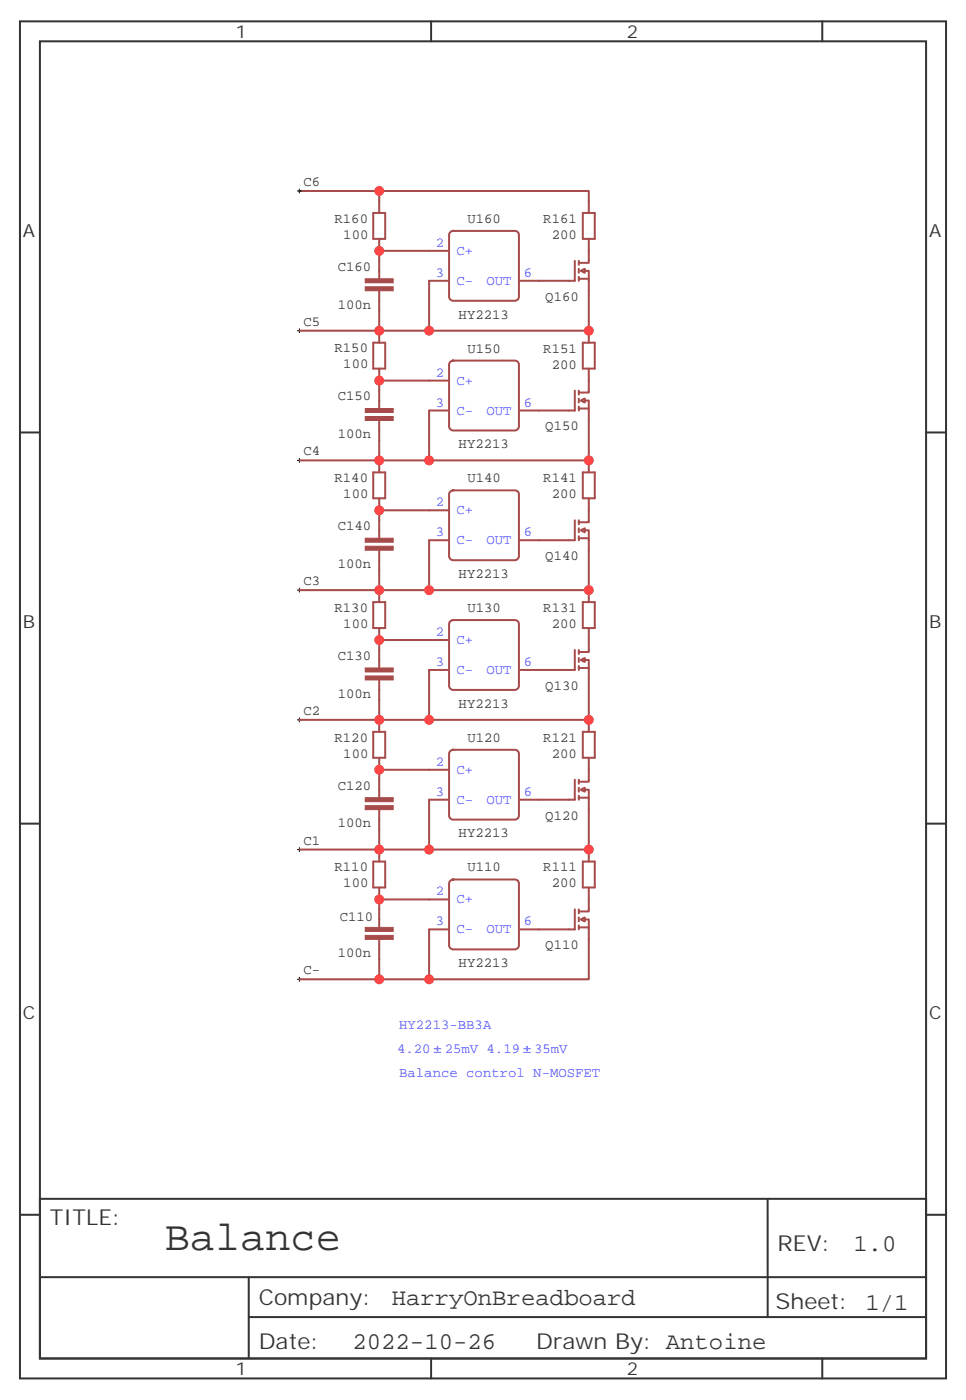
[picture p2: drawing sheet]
<svg xmlns="http://www.w3.org/2000/svg" width="171mm" height="247mm" viewBox="0 0 171 247" stroke-linecap="round" stroke-linejoin="round" font-family="sans-serif">
<g fill="none" stroke="#333" stroke-width=".35">
<path d="M3.5 3.8h163.7v239.9h-163.7zM7.1 7.3h156.6v232.8h-156.6zM76.2 3.8v3.5M145.3 3.8v3.5M3.5 76.4h3.6M163.7 76.4h3.5M3.5 145.6h3.6M163.7 145.6h3.5M3.5 214.7h3.6M7.1 211.9h156.6v28.2h-156.6zM135.7 211.9v20.9M163.7 214.7h3.5"/>
<path d="M7.1 225.8h156.5M44 232.8h119.6M44 225.8v14.1M76.2 240.1v3.6M145.3 240.1v3.6"/>
</g>
<g fill="none" stroke="#a64a4a" stroke-width=".35">
<path d="M52.9 33.8h14.1v3.8M66 37.6h2.1v4.6h-2.1zM67 33.8h37.1v3.8M103 37.6h2.1v4.6h-2.1zM52.9 58.5h14.1v2.1M67 42.2v2.1M79.4 44.3h-12.4v5M79.4 49.6h-3.6v8.9M79.6 41l.5-.2h10.9a.71 .71 0 0 1 .7 .7v11a.76 .76 0 0 1-.7 .7h-10.9a.76 .76 0 0 1-.7-.7v-11zM101.6 46.1v3.5h-9.9M102.3 49.3h1.8M102.3 46.1v.7"/>
<path d="M102.3 47.5v.7M102.3 48.9v.7M102.7 47.9l.7-.4v.7zM103.4 47.9h.7v10.6h-37.1v-7.1M104.1 42.2v4.3h-1.8M104.1 58.5v2.1M66 60.6h2.1v4.6h-2.1zM67 65.2v2.1M79.4 67.3h-12.4v4.9M79.4 72.6h-3.6v8.8M79.6 64l.5-.3h10.9a.71 .71 0 0 1 .7 .8v10.9a.76 .76 0 0 1-.7 .7h-10.9a.76 .76 0 0 1-.7-.7v-10.9zM101.6 69v3.6h-9.9"/>
<path d="M102.3 69v.7M102.3 70.4v.8M102.3 71.9v.7M102.3 72.2h1.8M102.7 70.8l.7-.4v.8zM103 60.6h2.1v4.6h-2.1zM103.4 70.8h.7v10.6h-37.1v-7.1M104.1 65.2v4.2h-1.8M52.9 81.4h14.1v2.1M66 83.5h2.1v4.6h-2.1zM67 88.1v2.1M79.4 90.2h-12.4v4.9"/>
<path d="M79.4 95.5h-3.6v8.8M79.6 86.9l.5-.2h10.9a.71 .71 0 0 1 .7 .7v10.9a.76 .76 0 0 1-.7 .7h-10.9a.76 .76 0 0 1-.7-.7v-10.9zM101.6 92v3.5h-9.9M102.3 92v.7M102.3 93.4v.7M102.3 94.8v.7M102.3 95.1h1.8M102.7 93.7l.7-.3v.7zM103 83.5h2.1v4.6h-2.1zM103.4 93.7h.7v10.6h-37.1v-7M104.1 88.1v4.2h-1.8M104.1 81.4v2.1"/>
<path d="M52.9 104.3h14.1v2.1M66 106.4h2.1v4.6h-2.1zM67 111v2.1M79.4 113.1h-12.4v5M79.4 118.4h-3.6v8.8M79.6 109.8l.5-.2h10.9a.71 .71 0 0 1 .7 .7v10.9a.76 .76 0 0 1-.7 .8h-10.9a.76 .76 0 0 1-.7-.8v-10.9zM101.6 114.9v3.5h-9.9M102.3 114.9v.7M102.3 116.3v.7M102.3 117.7v.7M102.3 118.1h1.8M102.7 116.7l.7-.4v.7z"/>
<path d="M103 106.4h2.1v4.6h-2.1zM103.4 116.7h.7v10.5h-37.1v-7M104.1 111v4.3h-1.8M104.1 104.3v2.1M52.9 127.2h14.1v2.2M66 129.4h2.1v4.5h-2.1zM67 133.9v2.2M79.4 136.1h-12.4v4.9M79.6 132.7l.5-.2h10.9a.71 .71 0 0 1 .7 .7v11a.76 .76 0 0 1-.7 .7h-10.9a.76 .76 0 0 1-.7-.7v-11zM101.6 137.8v3.6h-9.9M102.3 137.8v.7M102.3 139.2v.7"/>
<path d="M102.7 139.6l.7-.4v.7zM103 129.4h2.1v4.5h-2.1zM103.4 139.6h.7v10.6h-37.1v-7.1M104.1 133.9v4.3h-1.8M104.1 127.2v2.2M52.9 150.2h14.1v2.1M66 152.3h2.1v4.6h-2.1zM67 156.9v2.1M79.4 159h-12.4v4.9M79.4 141.4h-3.6v8.8M79.6 155.7l.5-.2h10.9a.71 .71 0 0 1 .7 .7v10.9a.76 .76 0 0 1-.7 .7h-10.9a.76 .76 0 0 1-.7-.7v-10.9zM102.3 140.7v.7"/>
<path d="M102.3 141h1.8M103 152.3h2.1v4.6h-2.1zM104.1 156.9v4.2h-1.8M104.1 150.2v2.1M52.9 173.1h14.1M79.4 164.3h-3.6v8.8M101.6 160.8v3.5h-9.9M102.3 160.8v.7M102.3 162.2v.7M102.3 163.6v.7M102.3 163.9h1.8M102.7 162.5l.7-.3v.7z"/>
<path d="M103.4 162.5h.7v10.6h-37.1v-7"/>
</g>
<g fill="none" stroke="#000" stroke-width=".18">
<path d="M52.6 33.8h.7M52.9 33.4v.7M52.6 58.5h.7M52.9 58.1v.7M52.6 81.4h.7M52.9 81v.7M52.6 104.3h.7M52.9 104v.7M52.6 127.2h.7M52.9 126.9v.7M52.6 150.2h.7M52.9 149.8v.7"/>
<path d="M52.6 173.1h.7M52.9 172.8v.7"/>
</g>
<g fill="#a64a4a" stroke="#a64a4a" stroke-width=".18">
<path d="M64.6 119.5h4.9v.7h-4.9z"/>
<path d="M64.6 118.1h4.9v.7h-4.9z"/>
<path d="M64.6 142.4h4.9v.7h-4.9z"/>
<path d="M64.6 141h4.9v.7h-4.9z"/>
<path d="M64.6 165.3h4.9v.8h-4.9z"/>
<path d="M64.6 163.9h4.9v.7h-4.9z"/>
<path d="M64.6 96.6h4.9v.7h-4.9z"/>
<path d="M64.6 95.1h4.9v.7h-4.9z"/>
<path d="M64.6 73.6h4.9v.7h-4.9z"/>
<path d="M64.6 72.2h4.9v.7h-4.9z"/>
<path d="M64.6 50.7h4.9v.7h-4.9z"/>
<path d="M64.6 49.3h4.9v.7h-4.9z"/>
</g>
<g fill="#ff4545">
<circle cx="67" cy="33.8" r=".88"/>
<circle cx="67" cy="173.1" r=".88"/>
<circle cx="67" cy="58.5" r=".88"/>
<circle cx="75.8" cy="58.5" r=".88"/>
<circle cx="67" cy="81.4" r=".88"/>
<circle cx="75.8" cy="81.4" r=".88"/>
<circle cx="67" cy="104.3" r=".88"/>
<circle cx="75.8" cy="104.3" r=".88"/>
<circle cx="67" cy="127.2" r=".88"/>
<circle cx="75.8" cy="127.2" r=".88"/>
<circle cx="67" cy="150.2" r=".88"/>
<circle cx="75.8" cy="150.2" r=".88"/>
<circle cx="75.8" cy="173.1" r=".88"/>
<circle cx="67" cy="159" r=".88"/>
<circle cx="67" cy="136.1" r=".88"/>
<circle cx="67" cy="113.1" r=".88"/>
<circle cx="67" cy="90.2" r=".88"/>
<circle cx="67" cy="67.3" r=".88"/>
<circle cx="67" cy="44.3" r=".88"/>
<circle cx="104.1" cy="150.2" r=".88"/>
<circle cx="104.1" cy="127.2" r=".88"/>
<circle cx="104.1" cy="104.3" r=".88"/>
<circle cx="104.1" cy="81.4" r=".88"/>
<circle cx="104.1" cy="58.5" r=".88"/>
</g>
<text font-size="7.4" fill="#333" x="29.1" y="220.9">Balance</text>
<g font-size="4.2" fill="#333">
<text x="150.9" y="221.2">1.0</text>
<text x="69.2" y="230.7">HarryOnBreadboard</text>
<text x="62.3" y="238.5">2022-10-26</text>
</g>
<g font-size="3.9" fill="#333">
<text x="8.8" y="216.5">TITLE:</text>
<text x="137.4" y="221.2">REV:</text>
<text x="45.7" y="230.7">Company:</text>
<text x="137.1" y="231.3">Sheet: 1/1</text>
<text x="45.7" y="238.4">Date:</text>
<text x="94.8" y="238.5">Drawn By: Antoine</text>
</g>
<g font-size="3.2" fill="#333">
<text x="41.6" y="6.8">1</text>
<text x="110.8" y="6.8">2</text>
<text x="4.1" y="41.9">A</text>
<text x="164.2" y="41.9">A</text>
<text x="4.1" y="111">B</text>
<text x="164.2" y="111">B</text>
<text x="4.1" y="180.2">C</text>
<text x="164.2" y="180.2">C</text>
<text x="41.6" y="243.1">1</text>
<text x="110.8" y="243.1">2</text>
</g>
<g font-size="2.5" fill="#333">
<text x="53.6" y="32.9">C6</text>
<text x="59.1" y="39.4">R160</text>
<text x="82.6" y="39.4">U160</text>
<text x="96" y="39.4">R161</text>
<text x="59.7" y="47.8">C160</text>
<text x="60.7" y="42.2">100</text>
<text x="97.5" y="42.2">200</text>
<text x="96.4" y="53.1">Q160</text>
<text x="53.6" y="57.6">C5</text>
<text x="59.7" y="54.6">100n</text>
<text x="81.1" y="56.3">HY2213</text>
<text x="59.1" y="62.3">R150</text>
<text x="60.7" y="65.1">100</text>
<text x="82.6" y="62.3">U150</text>
<text x="96" y="62.3">R151</text>
<text x="97.5" y="65.1">200</text>
<text x="59.7" y="70.8">C150</text>
<text x="59.7" y="77.5">100n</text>
<text x="96.4" y="76.1">Q150</text>
<text x="53.6" y="80.5">C4</text>
<text x="81.1" y="79.2">HY2213</text>
<text x="59.1" y="85.2">R140</text>
<text x="60.7" y="88.1">100</text>
<text x="82.6" y="85.3">U140</text>
<text x="96" y="85.2">R141</text>
<text x="97.5" y="88.1">200</text>
<text x="59.7" y="93.7">C140</text>
<text x="59.7" y="100.4">100n</text>
<text x="96.4" y="99">Q140</text>
<text x="53.6" y="103.4">C3</text>
<text x="81.1" y="102.2">HY2213</text>
<text x="59.1" y="108.2">R130</text>
<text x="60.7" y="111">100</text>
<text x="82.6" y="108.2">U130</text>
<text x="96" y="108.2">R131</text>
<text x="97.5" y="111">200</text>
<text x="59.7" y="116.6">C130</text>
<text x="59.7" y="123.3">100n</text>
<text x="81.1" y="125.1">HY2213</text>
<text x="96.4" y="121.9">Q130</text>
<text x="53.6" y="126.4">C2</text>
<text x="59.1" y="131.1">R120</text>
<text x="82.6" y="131.1">U120</text>
<text x="96" y="131.1">R121</text>
<text x="60.7" y="133.9">100</text>
<text x="97.5" y="133.9">200</text>
<text x="59.7" y="139.6">C120</text>
<text x="53.6" y="149.3">C1</text>
<text x="59.7" y="146.3">100n</text>
<text x="81.1" y="148">HY2213</text>
<text x="96.4" y="144.9">Q120</text>
<text x="59.1" y="154">R110</text>
<text x="82.6" y="154">U110</text>
<text x="96" y="154">R111</text>
<text x="60.7" y="156.9">100</text>
<text x="97.5" y="156.9">200</text>
<text x="60" y="162.9">C110</text>
<text x="96.4" y="167.8">Q110</text>
<text x="53.6" y="172.2">C-</text>
<text x="59.7" y="169.2">100n</text>
<text x="81.1" y="171">HY2213</text>
</g>
<g font-size="2.5" fill="#55f">
<text x="77" y="43.6">2</text>
<text x="80.7" y="45">C+</text>
<text x="77" y="48.9">3</text>
<text x="80.7" y="50.3">C-</text>
<text x="86" y="50.3">OUT</text>
<text x="92.6" y="48.9">6</text>
<text x="77" y="66.6">2</text>
<text x="77" y="71.9">3</text>
<text x="80.7" y="68">C+</text>
<text x="92.6" y="71.9">6</text>
<text x="80.7" y="73.3">C-</text>
<text x="86" y="73.3">OUT</text>
<text x="77" y="89.5">2</text>
<text x="77" y="94.8">3</text>
<text x="80.7" y="90.9">C+</text>
<text x="92.6" y="94.8">6</text>
<text x="80.7" y="96.2">C-</text>
<text x="86" y="96.2">OUT</text>
<text x="77" y="112.4">2</text>
<text x="80.7" y="113.8">C+</text>
<text x="77" y="117.7">3</text>
<text x="80.7" y="119.1">C-</text>
<text x="86" y="119.1">OUT</text>
<text x="92.6" y="117.7">6</text>
<text x="77" y="135.4">2</text>
<text x="80.7" y="136.8">C+</text>
<text x="77" y="140.7">3</text>
<text x="80.7" y="142.1">C-</text>
<text x="86" y="142.1">OUT</text>
<text x="92.6" y="140.7">6</text>
<text x="77" y="158.3">2</text>
<text x="80.7" y="159.7">C+</text>
<text x="77" y="163.6">3</text>
<text x="80.7" y="165">C-</text>
<text x="86" y="165">OUT</text>
<text x="92.6" y="163.6">6</text>
<text x="70.6" y="181.9">HY2213-BB3A</text>
<text x="70.2" y="186.2">4.20</text>
<text x="70.6" y="190.4">Balance control N-MOSFET</text>
<text x="78.6" y="186.2">25mV 4.19</text>
<text x="94.4" y="186.2">35mV</text>
</g>
</svg>
